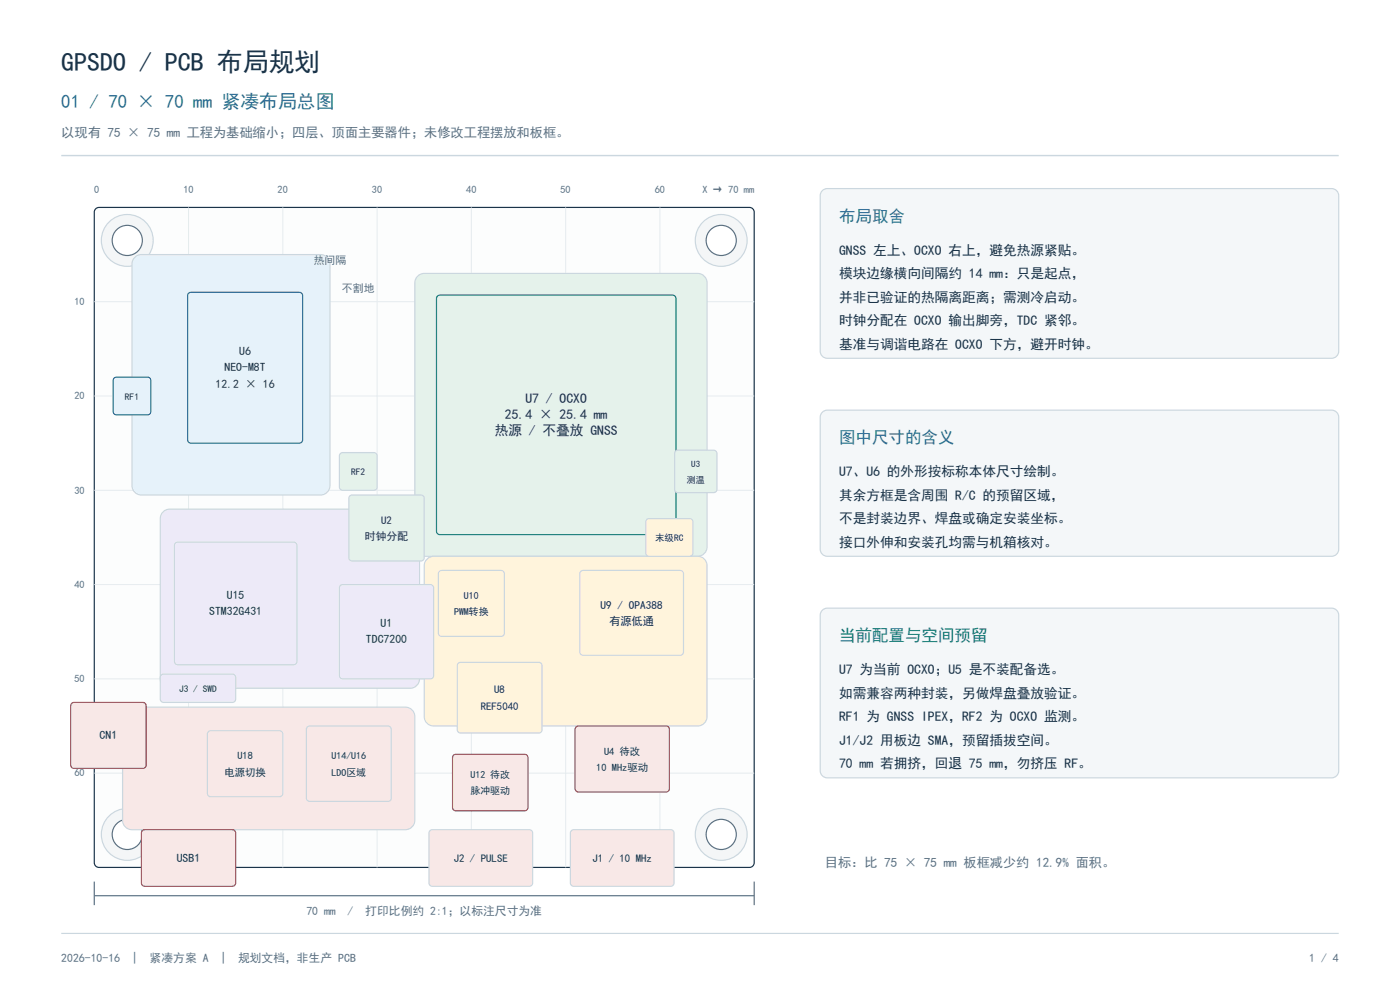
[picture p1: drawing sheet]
<svg xmlns="http://www.w3.org/2000/svg" width="297mm" height="210mm" viewBox="0 0 297 210" stroke-linecap="round" stroke-linejoin="round" font-family="sans-serif">
<path d="M13 33h271" fill="none" stroke="#cbd7df" stroke-width=".3"/>
<path d="M20.3 44.3l.7-.3h138a1 1 0 0 1 1 1v138a1 1 0 0 1-1 1h-138a1 1 0 0 1-1-1v-138z" fill-rule="evenodd" fill="#fcfdfd" stroke="#183146" stroke-width=".25"/>
<path d="M40 44v140M60 44v140M80 44v140M100 44v140M120 44v140M140 44v140M20 64h140M20 84h140M20 104h140M20 124h140M20 144h140M20 164h140" fill="none" stroke="#e5ecef" stroke-width=".21"/>
<circle cx="27" cy="51" r="5.5" fill="#f4f6f7" stroke="#cbd7df" stroke-width=".25"/>
<circle cx="27" cy="51" r="3.2" fill="#fff" stroke="#587084" stroke-width=".25"/>
<circle cx="153" cy="51" r="5.5" fill="#f4f6f7" stroke="#cbd7df" stroke-width=".25"/>
<circle cx="153" cy="51" r="3.2" fill="#fff" stroke="#587084" stroke-width=".25"/>
<circle cx="27" cy="177" r="5.5" fill="#f4f6f7" stroke="#cbd7df" stroke-width=".25"/>
<circle cx="27" cy="177" r="3.2" fill="#fff" stroke="#587084" stroke-width=".25"/>
<circle cx="153" cy="177" r="5.5" fill="#f4f6f7" stroke="#cbd7df" stroke-width=".25"/>
<circle cx="153" cy="177" r="3.2" fill="#fff" stroke="#587084" stroke-width=".25"/>
<path d="M20 190h140M20 187v5M160 187v5" fill="none" stroke="#587084" stroke-width=".25"/>
<path d="M28.6 54.6l.9-.5 .5-.1h38a2 2 0 0 1 2 2v47a2 2 0 0 1-2 2h-38a2 2 0 0 1-2-2v-47l.1-.5z" fill-rule="evenodd" fill="#e6f2fa" stroke="#cbd7df" stroke-width=".25"/>
<path d="M88.6 58.6l.9-.5 .5-.1h58a2 2 0 0 1 2 2v56a2 2 0 0 1-2 2h-58a2 2 0 0 1-2-2v-56l.1-.5z" fill-rule="evenodd" fill="#e5f2eb" stroke="#cbd7df" stroke-width=".25"/>
<path d="M90.6 118.6l.9-.5 .5-.1h56a2 2 0 0 1 2 2v32a2 2 0 0 1-2 2h-56a2 2 0 0 1-2-2v-32l.1-.5z" fill-rule="evenodd" fill="#fff4dc" stroke="#cbd7df" stroke-width=".25"/>
<path d="M34.6 108.6l.9-.5 .5-.1h51a2 2 0 0 1 2 2v34a2 2 0 0 1-2 2h-51a2 2 0 0 1-2-2v-34l.1-.5z" fill-rule="evenodd" fill="#edeaf8" stroke="#cbd7df" stroke-width=".25"/>
<path d="M26.6 150.6l.9-.5 .5-.1h58a2 2 0 0 1 2 2v22a2 2 0 0 1-2 2h-58a2 2 0 0 1-2-2v-22l.1-.5z" fill-rule="evenodd" fill="#f8e8e7" stroke="#cbd7df" stroke-width=".25"/>
<path d="M40 62.2l.5-.2h23a.7 .7 0 0 1 .7 .7v30.6a.7 .7 0 0 1-.7 .7h-23a.7 .7 0 0 1-.7-.7v-30.6z" fill-rule="evenodd" fill="#e6f2fa" stroke="#236ea2" stroke-width=".25"/>
<path d="M92.8 62.8l.5-.2h49.4a.7 .7 0 0 1 .7 .7v49.4a.7 .7 0 0 1-.7 .7h-49.4a.7 .7 0 0 1-.7-.7v-49.4z" fill-rule="evenodd" fill="#e5f2eb" stroke="#17846b" stroke-width=".25"/>
<path d="M74.2 105.2l.5-.2h14.6a.7 .7 0 0 1 .7 .7v12.6a.7 .7 0 0 1-.7 .7h-14.6a.7 .7 0 0 1-.7-.7v-12.6z" fill-rule="evenodd" fill="#e5f2eb" stroke="#cbd7df" stroke-width=".25"/>
<g fill="#edeaf8" stroke="#cbd7df" stroke-width=".25">
<path d="M72.2 124.2l.5-.2h18.6a.7 .7 0 0 1 .7 .7v18.6a.7 .7 0 0 1-.7 .7h-18.6a.7 .7 0 0 1-.7-.7v-18.6z" fill-rule="evenodd"/>
<path d="M37.2 115.2l.5-.2h24.6a.7 .7 0 0 1 .7 .7v24.6a.7 .7 0 0 1-.7 .7h-24.6a.7 .7 0 0 1-.7-.7v-24.6z" fill-rule="evenodd"/>
</g>
<g fill="#fff4dc" stroke="#cbd7df" stroke-width=".25">
<path d="M93.2 121.2l.5-.2h12.6a.7 .7 0 0 1 .7 .7v12.6a.7 .7 0 0 1-.7 .7h-12.6a.7 .7 0 0 1-.7-.7v-12.6z" fill-rule="evenodd"/>
<path d="M123.2 121.2l.5-.2h20.6a.7 .7 0 0 1 .7 .7v16.6a.7 .7 0 0 1-.7 .7h-20.6a.7 .7 0 0 1-.7-.7v-16.6z" fill-rule="evenodd"/>
<path d="M97.2 140.7l.5-.2h16.6a.7 .7 0 0 1 .7 .7v13.6a.7 .7 0 0 1-.7 .7h-16.6a.7 .7 0 0 1-.7-.7v-13.6z" fill-rule="evenodd"/>
<path d="M137.2 110.2l.5-.2h8.6a.7 .7 0 0 1 .7 .7v6.6a.7 .7 0 0 1-.7 .7h-8.6a.7 .7 0 0 1-.7-.7v-6.6z" fill-rule="evenodd"/>
</g>
<path d="M143.3 95.7l.5-.2h7.6a.7 .7 0 0 1 .7 .7v7.6a.7 .7 0 0 1-.7 .7h-7.6a.7 .7 0 0 1-.7-.7v-7.6z" fill-rule="evenodd" fill="#e5f2eb" stroke="#cbd7df" stroke-width=".25"/>
<path d="M24.2 80.2l.5-.2h6.6a.7 .7 0 0 1 .7 .7v6.6a.7 .7 0 0 1-.7 .7h-6.6a.7 .7 0 0 1-.7-.7v-6.6z" fill-rule="evenodd" fill="#e6f2fa" stroke="#236ea2" stroke-width=".25"/>
<path d="M72.2 96.2l.5-.2h6.6a.7 .7 0 0 1 .7 .7v6.6a.7 .7 0 0 1-.7 .7h-6.6a.7 .7 0 0 1-.7-.7v-6.6z" fill-rule="evenodd" fill="#e5f2eb" stroke="#cbd7df" stroke-width=".25"/>
<g fill="#f8e8e7" stroke="#ba4148" stroke-width=".25">
<path d="M30.2 176.2l.5-.2h18.6a.7 .7 0 0 1 .7 .7v10.6a.7 .7 0 0 1-.7 .7h-18.6a.7 .7 0 0 1-.7-.7v-10.6z" fill-rule="evenodd"/>
<path d="M15.2 149.2l.5-.2h14.6a.7 .7 0 0 1 .7 .7v12.6a.7 .7 0 0 1-.7 .7h-14.6a.7 .7 0 0 1-.7-.7v-12.6z" fill-rule="evenodd"/>
<path d="M122.2 154.2l.5-.2h18.6a.7 .7 0 0 1 .7 .7v12.6a.7 .7 0 0 1-.7 .7h-18.6a.7 .7 0 0 1-.7-.7v-12.6z" fill-rule="evenodd"/>
<path d="M96.2 160.2l.5-.2h14.6a.7 .7 0 0 1 .7 .7v10.6a.7 .7 0 0 1-.7 .7h-14.6a.7 .7 0 0 1-.7-.7v-10.6z" fill-rule="evenodd"/>
</g>
<g fill="#f8e8e7" stroke="#cbd7df" stroke-width=".25">
<path d="M44.2 155.2l.5-.2h14.6a.7 .7 0 0 1 .7 .7v12.6a.7 .7 0 0 1-.7 .7h-14.6a.7 .7 0 0 1-.7-.7v-12.6z" fill-rule="evenodd"/>
<path d="M65.2 154.2l.5-.2h16.6a.7 .7 0 0 1 .7 .7v14.6a.7 .7 0 0 1-.7 .7h-16.6a.7 .7 0 0 1-.7-.7v-14.6z" fill-rule="evenodd"/>
<path d="M121.2 176.2l.5-.2h20.6a.7 .7 0 0 1 .7 .7v10.6a.7 .7 0 0 1-.7 .7h-20.6a.7 .7 0 0 1-.7-.7v-10.6z" fill-rule="evenodd"/>
<path d="M91.2 176.2l.5-.2h20.6a.7 .7 0 0 1 .7 .7v10.6a.7 .7 0 0 1-.7 .7h-20.6a.7 .7 0 0 1-.7-.7v-10.6z" fill-rule="evenodd"/>
</g>
<path d="M34.2 143.2l.5-.2h14.6a.7 .7 0 0 1 .7 .7v4.6a.7 .7 0 0 1-.7 .7h-14.6a.7 .7 0 0 1-.7-.7v-4.6z" fill-rule="evenodd" fill="#edeaf8" stroke="#cbd7df" stroke-width=".25"/>
<g fill="#f4f7f9" stroke="#cbd7df" stroke-width=".25">
<path d="M174.6 40.3l.9-.3h107a1.5 1.5 0 0 1 1.5 1.5v33a1.5 1.5 0 0 1-1.5 1.5h-107a1.5 1.5 0 0 1-1.5-1.5v-33l.1-.5z" fill-rule="evenodd"/>
<path d="M174.6 87.3l.9-.3h107a1.5 1.5 0 0 1 1.5 1.5v28a1.5 1.5 0 0 1-1.5 1.5h-107a1.5 1.5 0 0 1-1.5-1.5v-28l.1-.5z" fill-rule="evenodd"/>
<path d="M174.6 129.3l.9-.3h107a1.5 1.5 0 0 1 1.5 1.5v33a1.5 1.5 0 0 1-1.5 1.5h-107a1.5 1.5 0 0 1-1.5-1.5v-33l.1-.5z" fill-rule="evenodd"/>
</g>
<path d="M13 198h271" fill="none" stroke="#cbd7df" stroke-width=".25"/>
<text font-size="5.5" fill="#183146" x="13" y="15">GPSDO / PCB 布局规划</text>
<text font-size="4" fill="#236ea2" x="13" y="23">01 / 70 × 70 mm 紧凑布局总图</text>
<g font-size="3.5" fill="#236ea2">
<text x="178" y="47">布局取舍</text>
<text x="178" y="94">图中尺寸的含义</text>
</g>
<text font-size="3.5" fill="#17846b" x="178" y="136">当前配置与空间预留</text>
<g font-size="2.9" fill="#183146">
<text x="178" y="54">GNSS 左上、OCXO 右上，避免热源紧贴。</text>
<text x="178" y="59">模块边缘横向间隔约 14 mm：只是起点，</text>
<text x="178" y="64">并非已验证的热隔离距离；需测冷启动。</text>
<text x="178" y="69">时钟分配在 OCXO 输出脚旁，TDC 紧邻。</text>
<text x="178" y="74">基准与调谐电路在 OCXO 下方，避开时钟。</text>
<text x="107.1" y="88.8">25.4 × 25.4 mm</text>
<text x="111.5" y="85.4">U7 / OCXO</text>
<text x="105" y="92.2">热源 / 不叠放 GNSS</text>
<text x="178" y="101">U7、U6 的外形按标称本体尺寸绘制。</text>
<text x="178" y="106">其余方框是含周围 R/C 的预留区域，</text>
<text x="178" y="111">不是封装边界、焊盘或确定安装坐标。</text>
<text x="178" y="116">接口外伸和安装孔均需与机箱核对。</text>
<text x="178" y="143">U7 为当前 OCXO；U5 是不装配备选。</text>
<text x="178" y="148">如需兼容两种封装，另做焊盘叠放验证。</text>
<text x="178" y="153">RF1 为 GNSS IPEX，RF2 为 OCXO 监测。</text>
<text x="178" y="158">J1/J2 用板边 SMA，预留插拔空间。</text>
<text x="178" y="163">70 mm 若拥挤，回退 75 mm，勿挤压 RF。</text>
</g>
<g font-size="2.8" fill="#587084">
<text x="13" y="29">以现有 75 × 75 mm 工程为基础缩小；四层、顶面主要器件；未修改工程摆放和板框。</text>
<text x="175" y="184">目标：比 75 × 75 mm 板框减少约 12.9% 面积。</text>
</g>
<g font-size="2.5" fill="#183146">
<text x="50.8" y="75.4">U6</text>
<text x="45.7" y="82.2">12.2 × 16</text>
<text x="47.6" y="78.8">NEO-M8T</text>
<text x="44.4" y="130.5">STM32G431</text>
<text x="48.1" y="127.1">U15</text>
<text x="77.6" y="136.5">TDC7200</text>
<text x="80.7" y="133.1">U1</text>
<text x="21.1" y="156.8">CN1</text>
<text x="37.5" y="182.8">USB1</text>
</g>
<g font-size="2.5" fill="#587084">
<text x="65" y="194">70 mm</text>
<text x="73.8" y="194">/</text>
<text x="77.5" y="194">打印比例约 2:1；以标注尺寸为准</text>
<text x="13" y="204">2026-10-16</text>
<text x="28" y="204">|</text>
<text x="31.7" y="204">紧凑方案 A</text>
<text x="46.8" y="204">|</text>
<text x="50.5" y="204">规划文档，非生产 PCB</text>
<text x="277.7" y="204">1 / 4</text>
</g>
<g font-size="2.4" fill="#183146">
<text x="127.4" y="129.1">U9 / OPA388</text>
<text x="129.2" y="132.5">有源低通</text>
</g>
<g font-size="2.3" fill="#587084">
<text x="66.6" y="56">热间隔</text>
<text x="72.5" y="62">不割地</text>
</g>
<g font-size="2.3" fill="#183146">
<text x="80.9" y="111.1">U2</text>
<text x="77.4" y="114.5">时钟分配</text>
<text x="104.8" y="147.1">U8</text>
<text x="102" y="150.5">REF5040</text>
<text x="96.2" y="182.8">J2 / PULSE</text>
<text x="125.7" y="182.8">J1 / 10 MHz</text>
</g>
<g font-size="2.2" fill="#587084">
<text x="20" y="41">0</text>
<text x="38.9" y="41">10</text>
<text x="58.9" y="41">20</text>
<text x="78.9" y="41">30</text>
<text x="98.9" y="41">40</text>
<text x="118.9" y="41">50</text>
<text x="138.9" y="41">60</text>
<text x="149" y="41">X → 70 mm</text>
<text x="15.8" y="64.7">10</text>
<text x="15.8" y="84.7">20</text>
<text x="15.8" y="104.7">30</text>
<text x="15.8" y="124.7">40</text>
<text x="15.8" y="144.7">50</text>
<text x="15.8" y="164.7">60</text>
</g>
<g font-size="2.2" fill="#183146">
<text x="50.3" y="161.1">U18</text>
<text x="128.1" y="160.1">U4 待改</text>
<text x="47.6" y="164.5">电源切换</text>
<text x="126.5" y="163.5">10 MHz驱动</text>
</g>
<g font-size="2.1" fill="#183146">
<text x="96.3" y="130.5">PWM转换</text>
<text x="98.4" y="127.1">U10</text>
<text x="70.3" y="161.1">U14/U16</text>
<text x="70.3" y="164.5">LDO区域</text>
<text x="99.8" y="165.1">U12 待改</text>
<text x="99.8" y="168.5">脉冲驱动</text>
</g>
<g font-size="2" fill="#183146">
<text x="26.5" y="84.8">RF1</text>
<text x="74.5" y="100.8">RF2</text>
<text x="139" y="114.8">末级RC</text>
<text x="38" y="146.8">J3 / SWD</text>
</g>
<g font-size="1.9" fill="#183146">
<text x="146.7" y="99.1">U3</text>
<text x="145.7" y="102.5">测温</text>
</g>
</svg>
